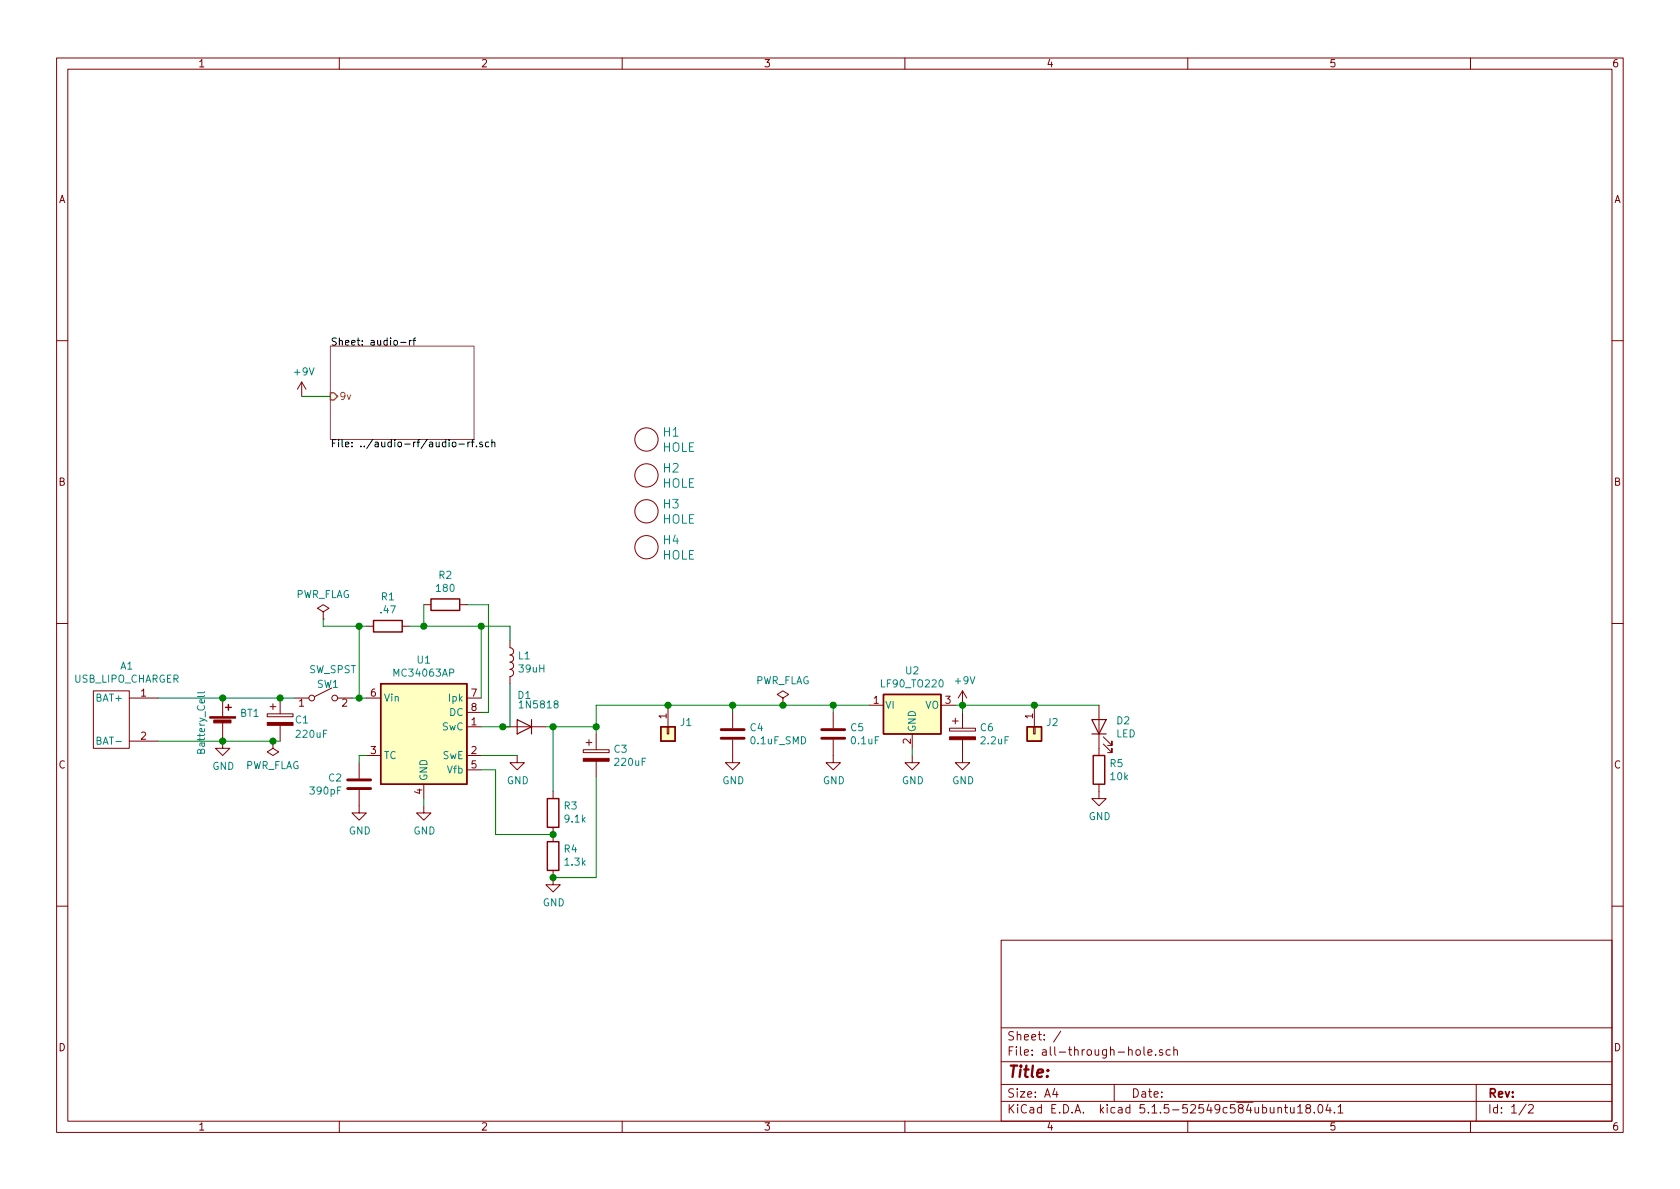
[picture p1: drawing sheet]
EESchema Schematic File Version 4
EELAYER 30 0
EELAYER END
$Descr A4 11693 8268
encoding utf-8
Sheet 1 2
Title ""
Date ""
Rev ""
Comp ""
Comment1 ""
Comment2 ""
Comment3 ""
Comment4 ""
$EndDescr
$Comp
L Regulator_Linear:LF90_TO220 U2
U 1 1
P 6350 4900
F 0 "U2" H 6350 5142 50  0000 C CNN
F 1 "LF90_TO220" H 6350 5051 50  0000 C CNN
F 2 "Package_TO_SOT_THT:TO-220-3_Vertical" H 6350 5125 50  0001 C CIN
F 3 "http://www.st.com/content/ccc/resource/technical/document/datasheet/c4/0e/7e/2a/be/bc/4c/bd/CD00000546.pdf/files/CD00000546.pdf/jcr:content/translations/en.CD00000546.pdf" H 6350 4850 50  0001 C CNN
	1    6350 4900
	1    0    0    -1  
$EndComp
$Comp
L Device:C C5
U 1 1
P 5800 5100
F 0 "C5" H 5915 5146 50  0000 L CNN
F 1 "0.1uF" H 5915 5055 50  0000 L CNN
F 2 "Capacitor_THT:C_Disc_D5.1mm_W3.2mm_P5.00mm" H 5838 4950 50  0001 C CNN
F 3 "~" H 5800 5100 50  0001 C CNN
	1    5800 5100
	1    0    0    -1  
$EndComp
Wire Wire Line
	6050 4900 5800 4900
Wire Wire Line
	5800 4900 5800 4950
$Comp
L power:GND #PWR08
U 1 1
P 5800 5250
F 0 "#PWR08" H 5800 5000 50  0001 C CNN
F 1 "GND" H 5805 5077 50  0000 C CNN
F 2 "" H 5800 5250 50  0001 C CNN
F 3 "" H 5800 5250 50  0001 C CNN
	1    5800 5250
	1    0    0    -1  
$EndComp
$Comp
L Device:C C4
U 1 1
P 5100 5100
F 0 "C4" H 5215 5146 50  0000 L CNN
F 1 "0.1uF_SMD" H 5215 5055 50  0000 L CNN
F 2 "Capacitor_SMD:C_0603_1608Metric_Pad1.05x0.95mm_HandSolder" H 5138 4950 50  0001 C CNN
F 3 "~" H 5100 5100 50  0001 C CNN
	1    5100 5100
	1    0    0    -1  
$EndComp
Wire Wire Line
	5100 4950 5100 4900
Wire Wire Line
	5100 4900 5450 4900
Connection ~ 5800 4900
$Comp
L power:GND #PWR07
U 1 1
P 5100 5250
F 0 "#PWR07" H 5100 5000 50  0001 C CNN
F 1 "GND" H 5105 5077 50  0000 C CNN
F 2 "" H 5100 5250 50  0001 C CNN
F 3 "" H 5100 5250 50  0001 C CNN
	1    5100 5250
	1    0    0    -1  
$EndComp
$Comp
L power:GND #PWR09
U 1 1
P 6350 5250
F 0 "#PWR09" H 6350 5000 50  0001 C CNN
F 1 "GND" H 6355 5077 50  0000 C CNN
F 2 "" H 6350 5250 50  0001 C CNN
F 3 "" H 6350 5250 50  0001 C CNN
	1    6350 5250
	1    0    0    -1  
$EndComp
Wire Wire Line
	6350 5250 6350 5200
$Comp
L Device:CP C6
U 1 1
P 6700 5100
F 0 "C6" H 6818 5146 50  0000 L CNN
F 1 "2.2uF" H 6818 5055 50  0000 L CNN
F 2 "Capacitor_THT:CP_Radial_D5.0mm_P2.00mm" H 6738 4950 50  0001 C CNN
F 3 "~" H 6700 5100 50  0001 C CNN
	1    6700 5100
	1    0    0    -1  
$EndComp
Wire Wire Line
	6650 4900 6700 4900
Wire Wire Line
	6700 4900 6700 4950
$Comp
L power:GND #PWR011
U 1 1
P 6700 5250
F 0 "#PWR011" H 6700 5000 50  0001 C CNN
F 1 "GND" H 6705 5077 50  0000 C CNN
F 2 "" H 6700 5250 50  0001 C CNN
F 3 "" H 6700 5250 50  0001 C CNN
	1    6700 5250
	1    0    0    -1  
$EndComp
$Comp
L power:+9V #PWR010
U 1 1
P 6700 4900
F 0 "#PWR010" H 6700 4750 50  0001 C CNN
F 1 "+9V" H 6715 5073 50  0000 C CNN
F 2 "" H 6700 4900 50  0001 C CNN
F 3 "" H 6700 4900 50  0001 C CNN
	1    6700 4900
	1    0    0    -1  
$EndComp
Connection ~ 6700 4900
$Comp
L Device:Battery_Cell BT1
U 1 1
P 1550 5050
F 0 "BT1" H 1668 5146 50  0000 L CNN
F 1 "Battery_Cell" V 1400 4850 50  0000 L CNN
F 2 "homebrew:1043P_18650_holder" V 1550 5110 50  0001 C CNN
F 3 "~" V 1550 5110 50  0001 C CNN
	1    1550 5050
	1    0    0    -1  
$EndComp
$Comp
L Device:CP C1
U 1 1
P 1950 5000
F 0 "C1" H 2050 5000 50  0000 L CNN
F 1 "220uF" H 2050 4900 50  0000 L CNN
F 2 "Capacitor_THT:CP_Radial_D6.3mm_P2.50mm" H 1988 4850 50  0001 C CNN
F 3 "~" H 1950 5000 50  0001 C CNN
	1    1950 5000
	1    0    0    -1  
$EndComp
Wire Wire Line
	1550 4850 1950 4850
$Comp
L power:GND #PWR01
U 1 1
P 1550 5150
F 0 "#PWR01" H 1550 4900 50  0001 C CNN
F 1 "GND" H 1555 4977 50  0000 C CNN
F 2 "" H 1550 5150 50  0001 C CNN
F 3 "" H 1550 5150 50  0001 C CNN
	1    1550 5150
	1    0    0    -1  
$EndComp
Connection ~ 1550 5150
$Comp
L power:GND #PWR04
U 1 1
P 2950 5600
F 0 "#PWR04" H 2950 5350 50  0001 C CNN
F 1 "GND" H 2955 5427 50  0000 C CNN
F 2 "" H 2950 5600 50  0001 C CNN
F 3 "" H 2950 5600 50  0001 C CNN
	1    2950 5600
	1    0    0    -1  
$EndComp
$Comp
L Device:D D1
U 1 1
P 3650 5050
F 0 "D1" H 3650 4834 50  0000 C CNN
F 1 "1N5818" H 3550 4900 50  0000 C CNN
F 2 "Diode_THT:D_DO-41_SOD81_P7.62mm_Horizontal" H 3650 5050 50  0001 C CNN
F 3 "~" H 3650 5050 50  0001 C CNN
	1    3650 5050
	-1   0    0    1   
$EndComp
$Comp
L Device:CP C3
U 1 1
P 4150 5250
F 0 "C3" H 4268 5296 50  0000 L CNN
F 1 "220uF" H 4268 5205 50  0000 L CNN
F 2 "Capacitor_THT:CP_Radial_D6.3mm_P2.50mm" H 4188 5100 50  0001 C CNN
F 3 "~" H 4150 5250 50  0001 C CNN
	1    4150 5250
	1    0    0    -1  
$EndComp
$Comp
L power:GND #PWR06
U 1 1
P 3850 6100
F 0 "#PWR06" H 3850 5850 50  0001 C CNN
F 1 "GND" H 3855 5927 50  0000 C CNN
F 2 "" H 3850 6100 50  0001 C CNN
F 3 "" H 3850 6100 50  0001 C CNN
	1    3850 6100
	1    0    0    -1  
$EndComp
Wire Wire Line
	4150 5050 4150 5100
Connection ~ 4150 5050
Wire Wire Line
	3350 5050 3500 5050
$Comp
L Regulator_Switching:MC34063AP U1
U 1 1
P 2950 5050
F 0 "U1" H 2950 5517 50  0000 C CNN
F 1 "MC34063AP" H 2950 5426 50  0000 C CNN
F 2 "Package_DIP:DIP-8_W7.62mm" H 3000 4600 50  0001 L CNN
F 3 "http://www.onsemi.com/pub_link/Collateral/MC34063A-D.PDF" H 3450 4950 50  0001 C CNN
	1    2950 5050
	1    0    0    -1  
$EndComp
$Comp
L Switch:SW_SPST SW1
U 1 1
P 2250 4850
F 0 "SW1" H 2204 4948 50  0000 L CNN
F 1 "SW_SPST" H 2150 5050 50  0000 L CNN
F 2 "homebrew:‎EG1206‎_SLIDE_SWITCH" H 2250 4850 50  0001 C CNN
F 3 "~" H 2250 4850 50  0001 C CNN
	1    2250 4850
	1    0    0    -1  
$EndComp
Wire Wire Line
	2550 4850 2500 4850
Wire Wire Line
	2050 4850 1950 4850
Connection ~ 1950 4850
$Comp
L Device:C C2
U 1 1
P 2500 5450
F 0 "C2" H 2615 5496 50  0000 L CNN
F 1 "390pF" H 2615 5405 50  0000 L CNN
F 2 "Capacitor_THT:C_Disc_D5.0mm_W2.5mm_P5.00mm" H 2538 5300 50  0001 C CNN
F 3 "~" H 2500 5450 50  0001 C CNN
	1    2500 5450
	-1   0    0    -1  
$EndComp
Wire Wire Line
	2550 5250 2500 5250
Wire Wire Line
	2500 5250 2500 5300
$Comp
L power:GND #PWR03
U 1 1
P 2500 5600
F 0 "#PWR03" H 2500 5350 50  0001 C CNN
F 1 "GND" H 2505 5427 50  0000 C CNN
F 2 "" H 2500 5600 50  0001 C CNN
F 3 "" H 2500 5600 50  0001 C CNN
	1    2500 5600
	1    0    0    -1  
$EndComp
Wire Wire Line
	2950 5600 2950 5550
$Comp
L Device:R R1
U 1 1
P 2700 4350
F 0 "R1" V 2493 4350 50  0000 C CNN
F 1 ".47" V 2584 4350 50  0000 C CNN
F 2 "Resistor_THT:R_Axial_DIN0207_L6.3mm_D2.5mm_P10.16mm_Horizontal" V 2630 4350 50  0001 C CNN
F 3 "~" H 2700 4350 50  0001 C CNN
	1    2700 4350
	0    1    1    0   
$EndComp
Wire Wire Line
	2500 4850 2500 4350
Wire Wire Line
	2500 4350 2550 4350
Connection ~ 2500 4850
Wire Wire Line
	2500 4850 2450 4850
Wire Wire Line
	2850 4350 2950 4350
Wire Wire Line
	3350 4350 3350 4850
$Comp
L Device:R R2
U 1 1
P 3100 4200
F 0 "R2" V 2893 4200 50  0000 C CNN
F 1 "180" V 2984 4200 50  0000 C CNN
F 2 "Resistor_THT:R_Axial_DIN0207_L6.3mm_D2.5mm_P10.16mm_Horizontal" V 3030 4200 50  0001 C CNN
F 3 "~" H 3100 4200 50  0001 C CNN
	1    3100 4200
	0    1    1    0   
$EndComp
Wire Wire Line
	2950 4350 2950 4200
Connection ~ 2950 4350
Wire Wire Line
	2950 4350 3350 4350
Wire Wire Line
	3250 4200 3400 4200
Wire Wire Line
	3400 4200 3400 4950
Wire Wire Line
	3400 4950 3350 4950
$Comp
L Device:L L1
U 1 1
P 3550 4600
F 0 "L1" H 3603 4646 50  0000 L CNN
F 1 "39uH" H 3603 4555 50  0000 L CNN
F 2 "Inductor_THT:L_Toroid_Vertical_L21.6mm_W9.1mm_P8.40mm_Bourns_5700" H 3550 4600 50  0001 C CNN
F 3 "~" H 3550 4600 50  0001 C CNN
	1    3550 4600
	1    0    0    -1  
$EndComp
Wire Wire Line
	3550 4750 3550 5050
Wire Wire Line
	3550 4450 3550 4350
Wire Wire Line
	3550 4350 3350 4350
Connection ~ 3350 4350
$Comp
L Device:R R3
U 1 1
P 3850 5650
F 0 "R3" H 3780 5604 50  0000 R CNN
F 1 "9.1k" H 3780 5695 50  0000 R CNN
F 2 "Resistor_THT:R_Axial_DIN0207_L6.3mm_D2.5mm_P10.16mm_Horizontal" V 3780 5650 50  0001 C CNN
F 3 "~" H 3850 5650 50  0001 C CNN
	1    3850 5650
	-1   0    0    1   
$EndComp
$Comp
L Device:R R4
U 1 1
P 3850 5950
F 0 "R4" H 3780 5904 50  0000 R CNN
F 1 "1.3k" H 3780 5995 50  0000 R CNN
F 2 "Resistor_THT:R_Axial_DIN0207_L6.3mm_D2.5mm_P10.16mm_Horizontal" V 3780 5950 50  0001 C CNN
F 3 "~" H 3850 5950 50  0001 C CNN
	1    3850 5950
	-1   0    0    1   
$EndComp
Connection ~ 3850 5800
$Comp
L power:GND #PWR05
U 1 1
P 3600 5250
F 0 "#PWR05" H 3600 5000 50  0001 C CNN
F 1 "GND" H 3605 5077 50  0000 C CNN
F 2 "" H 3600 5250 50  0001 C CNN
F 3 "" H 3600 5250 50  0001 C CNN
	1    3600 5250
	1    0    0    -1  
$EndComp
Wire Wire Line
	3450 5800 3450 5350
Wire Wire Line
	3450 5350 3350 5350
Wire Wire Line
	3450 5800 3850 5800
Connection ~ 3500 5050
Wire Wire Line
	3500 5050 3550 5050
Wire Wire Line
	3800 5050 3850 5050
Wire Wire Line
	3850 5500 3850 5050
Connection ~ 3850 5050
Wire Wire Line
	3850 5050 4150 5050
Wire Wire Line
	4150 5400 4150 6100
Wire Wire Line
	4150 6100 3850 6100
Connection ~ 3850 6100
Wire Wire Line
	4150 4900 4150 5050
Wire Wire Line
	4150 4900 4650 4900
Connection ~ 5100 4900
$Comp
L Connector_Generic:Conn_01x01 J1
U 1 1
P 4650 5100
F 0 "J1" V 4568 5180 50  0000 L CNN
F 1 "Conn_01x01" V 4613 5180 50  0001 L CNN
F 2 "Connector_PinHeader_2.54mm:PinHeader_1x01_P2.54mm_Vertical" H 4650 5100 50  0001 C CNN
F 3 "~" H 4650 5100 50  0001 C CNN
	1    4650 5100
	0    1    1    0   
$EndComp
Connection ~ 4650 4900
Wire Wire Line
	4650 4900 5100 4900
$Comp
L Connector_Generic:Conn_01x01 J2
U 1 1
P 7200 5100
F 0 "J2" V 7118 5180 50  0000 L CNN
F 1 "Conn_01x01" V 7163 5180 50  0001 L CNN
F 2 "Connector_PinHeader_2.54mm:PinHeader_1x01_P2.54mm_Vertical" H 7200 5100 50  0001 C CNN
F 3 "~" H 7200 5100 50  0001 C CNN
	1    7200 5100
	0    1    1    0   
$EndComp
Wire Wire Line
	6700 4900 7200 4900
$Comp
L power:+9V #PWR02
U 1 1
P 2100 2750
F 0 "#PWR02" H 2100 2600 50  0001 C CNN
F 1 "+9V" H 2115 2923 50  0000 C CNN
F 2 "" H 2100 2750 50  0001 C CNN
F 3 "" H 2100 2750 50  0001 C CNN
	1    2100 2750
	1    0    0    -1  
$EndComp
Wire Wire Line
	2100 2750 2300 2750
$Comp
L Device:LED D2
U 1 1
P 7650 5050
F 0 "D2" V 7689 4933 50  0000 R CNN
F 1 "LED" V 7598 4933 50  0000 R CNN
F 2 "LED_THT:LED_D5.0mm_Horizontal_O3.81mm_Z9.0mm" H 7650 5050 50  0001 C CNN
F 3 "~" H 7650 5050 50  0001 C CNN
	1    7650 5050
	0    -1   -1   0   
$EndComp
$Comp
L Device:R R5
U 1 1
P 7650 5350
F 0 "R5" H 7720 5396 50  0000 L CNN
F 1 "10k" H 7720 5305 50  0000 L CNN
F 2 "Resistor_THT:R_Axial_DIN0207_L6.3mm_D2.5mm_P10.16mm_Horizontal" V 7580 5350 50  0001 C CNN
F 3 "~" H 7650 5350 50  0001 C CNN
	1    7650 5350
	1    0    0    -1  
$EndComp
$Comp
L power:GND #PWR012
U 1 1
P 7650 5500
F 0 "#PWR012" H 7650 5250 50  0001 C CNN
F 1 "GND" H 7655 5327 50  0000 C CNN
F 2 "" H 7650 5500 50  0001 C CNN
F 3 "" H 7650 5500 50  0001 C CNN
	1    7650 5500
	1    0    0    -1  
$EndComp
Wire Wire Line
	7200 4900 7650 4900
Connection ~ 7200 4900
$Sheet
S 2300 2400 1000 650 
U 5E7D3582
F0 "audio-rf" 50
F1 "../audio-rf/audio-rf.sch" 50
F2 "9v" I L 2300 2750 50 
$EndSheet
$Comp
L Homebrew:USB_LIPO_CHARGER A1
U 1 1
P 850 5000
F 0 "A1" H 883 5375 50  0000 C CNN
F 1 "USB_LIPO_CHARGER" H 883 5284 50  0000 C CNN
F 2 "homebrew:USB_LIPO_CHARGER_TP4056" H 850 5000 50  0001 C CNN
F 3 "" H 850 5000 50  0001 C CNN
	1    850  5000
	1    0    0    -1  
$EndComp
Wire Wire Line
	1100 4850 1550 4850
Connection ~ 1550 4850
Wire Wire Line
	1100 5150 1550 5150
Text Label 4650 4900 1    50   ~ 0
10v
$Comp
L power:PWR_FLAG #FLG0102
U 1 1
P 1900 5150
F 0 "#FLG0102" H 1900 5225 50  0001 C CNN
F 1 "PWR_FLAG" H 1900 5323 50  0000 C CNN
F 2 "" H 1900 5150 50  0001 C CNN
F 3 "~" H 1900 5150 50  0001 C CNN
	1    1900 5150
	-1   0    0    1   
$EndComp
Connection ~ 1900 5150
Wire Wire Line
	1900 5150 1950 5150
Wire Wire Line
	1550 5150 1900 5150
$Comp
L power:PWR_FLAG #FLG0101
U 1 1
P 2250 4300
F 0 "#FLG0101" H 2250 4375 50  0001 C CNN
F 1 "PWR_FLAG" H 2250 4473 50  0000 C CNN
F 2 "" H 2250 4300 50  0001 C CNN
F 3 "~" H 2250 4300 50  0001 C CNN
	1    2250 4300
	1    0    0    -1  
$EndComp
Wire Wire Line
	2500 4350 2250 4350
Wire Wire Line
	2250 4350 2250 4300
Connection ~ 2500 4350
$Comp
L power:PWR_FLAG #FLG0103
U 1 1
P 5450 4900
F 0 "#FLG0103" H 5450 4975 50  0001 C CNN
F 1 "PWR_FLAG" H 5450 5073 50  0000 C CNN
F 2 "" H 5450 4900 50  0001 C CNN
F 3 "~" H 5450 4900 50  0001 C CNN
	1    5450 4900
	1    0    0    -1  
$EndComp
Connection ~ 5450 4900
Wire Wire Line
	5450 4900 5800 4900
Wire Wire Line
	3350 5250 3600 5250
$Comp
L Homebrew:HOLE H1
U 1 1
P 4500 3050
F 0 "H1" H 4609 3103 60  0000 L CNN
F 1 "HOLE" H 4609 2997 60  0000 L CNN
F 2 "homebrew:HOLE_5MM_#8" H 4500 3050 60  0001 C CNN
F 3 "" H 4500 3050 60  0001 C CNN
	1    4500 3050
	1    0    0    -1  
$EndComp
$Comp
L Homebrew:HOLE H2
U 1 1
P 4500 3300
F 0 "H2" H 4609 3353 60  0000 L CNN
F 1 "HOLE" H 4609 3247 60  0000 L CNN
F 2 "homebrew:HOLE_5MM_#8" H 4500 3300 60  0001 C CNN
F 3 "" H 4500 3300 60  0001 C CNN
	1    4500 3300
	1    0    0    -1  
$EndComp
$Comp
L Homebrew:HOLE H3
U 1 1
P 4500 3550
F 0 "H3" H 4609 3603 60  0000 L CNN
F 1 "HOLE" H 4609 3497 60  0000 L CNN
F 2 "homebrew:HOLE_5MM_#8" H 4500 3550 60  0001 C CNN
F 3 "" H 4500 3550 60  0001 C CNN
	1    4500 3550
	1    0    0    -1  
$EndComp
$Comp
L Homebrew:HOLE H4
U 1 1
P 4500 3800
F 0 "H4" H 4609 3853 60  0000 L CNN
F 1 "HOLE" H 4609 3747 60  0000 L CNN
F 2 "homebrew:HOLE_5MM_#8" H 4500 3800 60  0001 C CNN
F 3 "" H 4500 3800 60  0001 C CNN
	1    4500 3800
	1    0    0    -1  
$EndComp
$EndSCHEMATC
